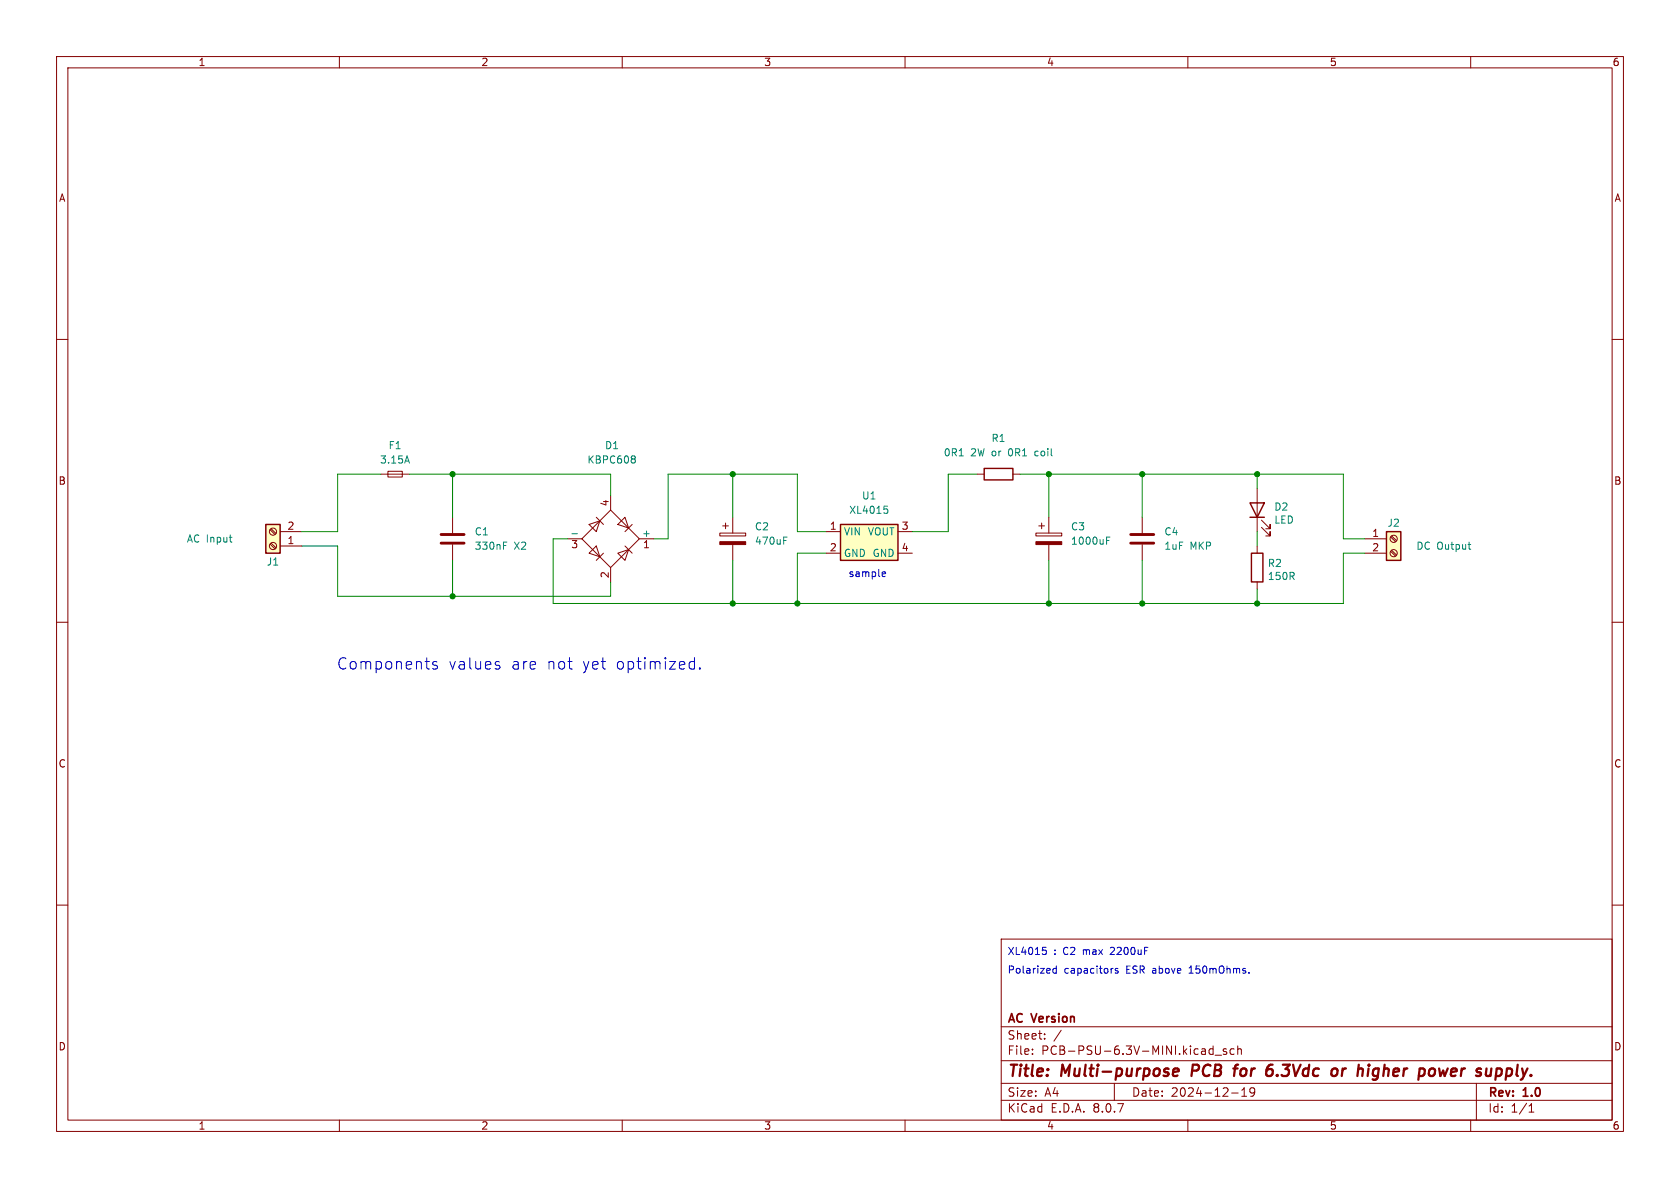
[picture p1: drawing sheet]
<svg xmlns="http://www.w3.org/2000/svg" width="297mm" height="210mm" viewBox="0 0 297 210" stroke-linecap="round" stroke-linejoin="round" font-family="sans-serif">
<g fill="none" stroke="#840000" stroke-width=".18">
<path d="M10 10h277v190h-277zM12 12h273v186h-273zM60 10v2M110 10v2M160 10v2M210 10v2M260 10v2M10 60h2M285 60h2M10 110h2M285 110h2M10 160h2"/>
<path d="M177 166h108v32h-108zM285 160h2M60 198v2M110 198v2M160 198v2M177 194.5h108M177 191.5h108M177 187.5h108M177 181.5h108M182.5 186.3v.1M182.5 185.5v.1M184.7 183.6v.1"/>
<path d="M184.7 182.8v.1M187.6 182.1l-1.3 2M197 191.5v3M210 198v2M213.9 186.3h.6M213.9 185.5h.6M214.5 184.9v1.5M214.8 186.5h1.2M216.8 185.5l-.3-.1-.3 .2 .1 .2 .5 .2v.3h-.6M217.7 193.2h1.2M218.2 185.5l-.5-.1-.2 .3v.4l.1 .2h.6M218.8 185.5l.2-.1 .4 .1 .1 .9"/>
<path d="M218.8 184.9v1.5M219.5 193.8h.9M219.5 192.7l.5-.4v1.5M221.8 192.9l-.3 .3h-.3l-.2-.3 .1-.5 .4-.1 .2 .1a.99 .99 0 0 1-.3 1.4h-.3M260 198v2M261 191.5v6.5M270.3 196.6h.9M270.3 195.5l.4-.4v1.5"/>
</g>
<g fill="none" stroke="#840000" stroke-width=".4">
<path d="M207.4 189.5l1-.1-.1-.4-.2-.1-.5 .1-.3 .9 .3 .3 .6-.1M210.9 188.2l-.3 2M218 188.9h.8M218.9 188.2l-.4 .1-.1 .2M224.6 188.2h.4M224.7 189l.3 .4v.4l-.3 .3M236.4 189.1v.7M237.4 188.9l-.2 1.3M237.9 188.9l-.3 .1-.3 .3M240.2 188.2l-.2 2M242 188.2l-.1 .1 .1 .1M242 188.2l.1 .1-.1 .1"/>
<path d="M242 188.2v.2M242.7 190.8l.1 .1 .5-.1M243.6 188.9a.66 .66 0 0 0-.8 .4v.7l.2 .2h.4M254.4 188.9l.2 1.3 .5-.9M264.8 188.9l.6 .1 .1 .3-.1 .5-.4 .4"/>
</g>
<path d="M47 92.7h2.5v5.1h-2.5z" fill="#ffffc2"/>
<path d="M47 92.7h2.5v5.1h-2.5z" fill="none" stroke="#840000" stroke-width=".25"/>
<g fill="none" stroke="#840000" stroke-width=".18">
<path d="M47.8 93.6l.8 .9M47.8 96.2l.8 .8M47.9 93.5l.9 .8M47.9 96l.9 .9M49.5 96.5h3.8M49.5 94h3.8M67.3 83.8h5.1M68.6 83.3h2.5v1h-2.5zM80 91.4v2.8M80 96.3v2.8M100.3 95.3h2.6M104.1 92.7l1.9-.6-.6 1.9z"/>
<path d="M104.1 97.8l1.3-1.3 .6 1.9zM105.4 91.4l1.3 1.3M106.7 97.8l-1.3 1.3M107.9 90.2l5.1 5.1-5.1 5-5-5zM107.9 87.6v2.6M109.2 92.7l1.3-1.3 .6 1.9zM109.2 97.8l1.9-.6-.6 1.9zM110.5 96.5l1.3 1.3M111.8 92.7l-1.3 1.3M113 95.3h2.6M127.3 94.2h4.5v.5h-4.5zM127.8 93h1"/>
<path d="M128.3 92.5v1M129.5 91.4v2.8M129.5 96.3v2.8M183.1 94.2h4.6v.5h-4.6zM183.6 93h1.1M184.1 92.5v1M185.4 91.4v2.8M185.4 96.3v2.8M107.9 100.3v2.6"/>
<circle cx="48.3" cy="96.5" r=".63"/>
<circle cx="48.3" cy="94" r=".63"/>
</g>
<g fill="none" stroke="#008484" stroke-width=".18">
<path d="M40.5 95h.5M40.9 95.8h.1M72 80.6l.4 1.3M89 95.8h.6M89 96.4h.4M101.1 94.3h1M111.8 80.6h.3l.2 .2-.2 .3M111.8 81.1h.3M112.1 81.1l.2 .3v.2l-.1 .2-.4 .1M138.5 95.5h.5M138.5 94.9h.6M195.6 95.5h.5"/>
<path d="M195.6 94.9h.6"/>
</g>
<g fill="#840000" stroke="#840000" stroke-width=".18">
<path d="M127.3 95.8h4.5v.5h-4.5z"/>
<path d="M183.1 95.8h4.6v.5h-4.6z"/>
</g>
<path d="M78 96h4M78 94.5h4" fill="none" stroke="#840000" stroke-width=".51"/>
<path d="M148.6 92.7h10.1v6.4h-10.1z" fill="#ffffc2"/>
<path d="M148.6 92.7h10.1v6.4h-10.1zM221 88.9h2.5l-1.3 2.5zM221 91.4h2.5" fill="none" stroke="#840000" stroke-width=".25"/>
<path d="M146 94h2.6M146 97.8h2.6M158.7 94h2.6M158.7 97.8h2.6M201.9 91.4v2.8M201.9 96.3v2.8M222.2 86.4v7.6M223 93.2l1.5 1.5v-.7v.7h-.7M223 91.9l1.5 1.6v-.8v.8h-.7" fill="none" stroke="#840000" stroke-width=".18"/>
<path d="M156.3 89.5h.6M156.4 90h.3l.3 .2-.2 .5h-.4" fill="none" stroke="#008484" stroke-width=".18"/>
<path d="M199.9 96h4.1M199.9 94.5h4.1" fill="none" stroke="#840000" stroke-width=".51"/>
<path d="M245.1 94h2.5v5.1h-2.5z" fill="#ffffc2"/>
<path d="M174 82.8h5.1v2h-5.1zM221.2 97.8h2.1v5.1h-2.1zM245.1 94h2.5v5.1h-2.5z" fill="none" stroke="#840000" stroke-width=".25"/>
<g fill="none" stroke="#840000" stroke-width=".18">
<path d="M172.7 83.8h1.3M179.1 83.8h1.2M222.2 96.5v1.3M241.3 95.3h3.8M241.3 97.8h3.8M245.8 97.5l.9 .8M245.8 94.9l.9 .9M246 97.3l.9 .8M246 94.7l.9 .9M222.2 102.9v1.2"/>
<circle cx="246.4" cy="95.2" r=".63"/>
<circle cx="246.4" cy="97.8" r=".63"/>
</g>
<path d="M169.6 80.6h.7M259.5 96.3h.5M259.9 97.1h.1" fill="none" stroke="#008484" stroke-width=".18"/>
<g fill="none" stroke="#0000c2" stroke-width=".18">
<path d="M77.3 117l-.5-.1-.3 .3 .1 .3 .7 .2v.2v.3l-.2 .1-.6-.1M88.1 117.6l.3 .3-.1 .3-.2 .1M88.1 116.9l.2 .1M122.2 116.9l.6 .1M122.8 118.2l-.6 .1M122.8 116.3v2M123.7 118.1l.1 .1-.1 .1M123.7 118.1l-.1 .1 .1 .1M123.7 118.1v.2M156.1 101.1h.4l.1 .3-.6 .1M156.5 101.9h-.4M184.3 167.5h.6"/>
<path d="M184.4 167.9h.3l.3 .3-.1 .4-.5 .1M186.7 170.8v1.2M186.7 171.2h-.3l-.3 .2 .2 .6h.4M196.7 171.2h.1M197.6 171.2h-.3l-.2 .2 .1 .1 .4 .2v.3h-.5M210.2 172h.7M210.3 171.1h-.1M220.8 171.9v.1"/>
</g>
<g fill="none" stroke="#008400" stroke-width=".18">
<path d="M53.3 96.5h6.4v8.9h48.2v-2.5M67.3 83.8h-7.6v10.2h-6.4M72.4 83.8h35.5v3.8M80 83.8v7.6M80 99.1v6.3M100.3 95.3h-2.5v11.4h139.7v-8.9h3.8M129.5 83.8v7.6M129.5 99.1v7.6M146 94h-5v-10.2h-22.9v11.5h-2.5M146 97.8h-5v8.9M172.7 83.8h-5.1v10.2h-6.3M180.3 83.8h57.2v11.5h3.8"/>
<path d="M185.4 83.8v7.6M185.4 99.1v7.6M201.9 83.8v7.6M201.9 99.1v7.6M222.2 83.8v2.6M222.2 94v2.5M222.2 104.1v2.6"/>
</g>
<g fill="#008400" stroke="#008400" stroke-width=".18">
<circle cx="201.9" cy="83.8" r=".46"/>
<circle cx="201.9" cy="106.7" r=".46"/>
<circle cx="222.2" cy="83.8" r=".46"/>
<circle cx="222.2" cy="106.7" r=".46"/>
<circle cx="185.4" cy="83.8" r=".46"/>
<circle cx="185.4" cy="106.7" r=".46"/>
<circle cx="141" cy="106.7" r=".46"/>
<circle cx="129.5" cy="106.7" r=".46"/>
<circle cx="80" cy="83.8" r=".46"/>
<circle cx="129.5" cy="83.8" r=".46"/>
<circle cx="80" cy="105.4" r=".46"/>
</g>
<g font-size="2.8" fill="#0000c2">
<text x="59.4" y="118.6">Components</text>
<text x="79.2" y="118.6">values</text>
<text x="90.3" y="118.6">are</text>
<text x="96.7" y="118.6">not</text>
<text x="103" y="118.6">yet</text>
<text x="109" y="118.6">optimized.</text>
</g>
<g font-size="2.8" fill="#840000">
<text x="178" y="190.9">Title:</text>
<text x="187.7" y="190.9">Multi-purpose</text>
<text x="211.5" y="190.9">PCB</text>
<text x="219.8" y="190.9">for</text>
<text x="226.3" y="190.9">6.3Vdc</text>
<text x="238.7" y="190.9">or</text>
<text x="244" y="190.9">higher</text>
<text x="255.7" y="190.9">power</text>
<text x="266.7" y="190.9">supply.</text>
</g>
<g font-size="2.1" fill="#840000">
<text x="178" y="184">Sheet:</text>
<text x="178" y="181.2">AC</text>
<text x="182.5" y="181.2">Version</text>
<text x="178" y="186.7">File:</text>
<text x="184.1" y="186.7">PCB-PSU-6.3V-MINI.kicad_sch</text>
<text x="178" y="196.9">KiCad</text>
<text x="178" y="194.1">Size:</text>
<text x="184.7" y="194.1">A4</text>
<text x="185.7" y="196.9">E.D.A.</text>
<text x="193.3" y="196.9">8.0.7</text>
<text x="200" y="194.1">Date:</text>
<text x="207" y="194.1">2024-12-19</text>
<text x="263" y="194.3">Rev:</text>
<text x="263" y="196.9">Id:</text>
<text x="267.1" y="196.9">1/1</text>
<text x="269.4" y="194.3">1.0</text>
</g>
<g font-size="1.8" fill="#840000">
<text x="35" y="11.9">1</text>
<text x="85" y="11.9">2</text>
<text x="135" y="11.9">3</text>
<text x="185" y="11.9">4</text>
<text x="235" y="11.9">5</text>
<text x="285" y="11.9">6</text>
<text x="10.3" y="35.9">A</text>
<text x="285.3" y="35.9">A</text>
<text x="10.3" y="85.9">B</text>
<text x="107.7" y="89.6" transform="rotate(-90 107.7 89.6)">4</text>
<text x="285.3" y="85.9">B</text>
<text x="50.7" y="93.7">2</text>
<text x="146.6" y="93.7">1</text>
<text x="159.3" y="93.7">3</text>
<text x="242.5" y="95">1</text>
<text x="50.7" y="96.3">1</text>
<text x="100.9" y="97.2">3</text>
<text x="113.6" y="97.2">1</text>
<text x="146.6" y="97.5">2</text>
<text x="159.3" y="97.5">4</text>
<text x="242.5" y="97.5">2</text>
<text x="107.7" y="102.3" transform="rotate(-90 107.7 102.3)">2</text>
<text x="10.3" y="135.9">C</text>
<text x="285.3" y="135.9">C</text>
<text x="10.3" y="185.9">D</text>
<text x="285.3" y="185.9">D</text>
<text x="35" y="199.9">1</text>
<text x="85" y="199.9">2</text>
<text x="135" y="199.9">3</text>
<text x="185" y="199.9">4</text>
<text x="235" y="199.9">5</text>
<text x="285" y="199.9">6</text>
</g>
<g font-size="1.8" fill="#008484">
<text x="67.1" y="82.1">3.15A</text>
<text x="68.6" y="79.6">F1</text>
<text x="103.7" y="82.1">KBPC608</text>
<text x="106.9" y="79.6">D1</text>
<text x="166.8" y="80.9">0R1</text>
<text x="171.6" y="80.9">2W or</text>
<text x="175.2" y="78.3">R1</text>
<text x="178.5" y="80.9">0R1</text>
<text x="183.4" y="80.9">coil</text>
<text x="152.3" y="88.5">U1</text>
<text x="83.8" y="94.8">C1</text>
<text x="113.4" y="95">+</text>
<text x="133.4" y="94">C2</text>
<text x="149.1" y="94.8">VIN</text>
<text x="150" y="91">XL4015</text>
<text x="153.3" y="94.8">VOUT</text>
<text x="189.2" y="94">C3</text>
<text x="205.7" y="94.8">C4</text>
<text x="225.2" y="90.5">D2</text>
<text x="225.2" y="92.8">LED</text>
<text x="245.2" y="93.3">J2</text>
<text x="32.9" y="96.1">AC Input</text>
<text x="47.1" y="100.2">J1</text>
<text x="83.8" y="97.4">330nF</text>
<text x="90.9" y="97.4">X2</text>
<text x="133.4" y="96.5">470uF</text>
<text x="149.1" y="98.7">GND GND</text>
<text x="189.2" y="96.5">1000uF</text>
<text x="205.7" y="97.4">1uF</text>
<text x="210.4" y="97.4">MKP</text>
<text x="224" y="100.4">R2</text>
<text x="250.3" y="97.4">DC Output</text>
<text x="224" y="102.7">150R</text>
</g>
<g font-size="1.8" fill="#0000c2">
<text x="149.9" y="102.2">sample</text>
<text x="178.1" y="172.3">Polarized</text>
<text x="178.1" y="169">XL4015</text>
<text x="186.3" y="169">:</text>
<text x="188.1" y="169">C2</text>
<text x="188.1" y="172.3">capacitors</text>
<text x="191.7" y="169">max</text>
<text x="196.8" y="169">2200uF</text>
<text x="199.2" y="172.3">ESR above</text>
<text x="210.7" y="172.3">150mOhms.</text>
</g>
</svg>
